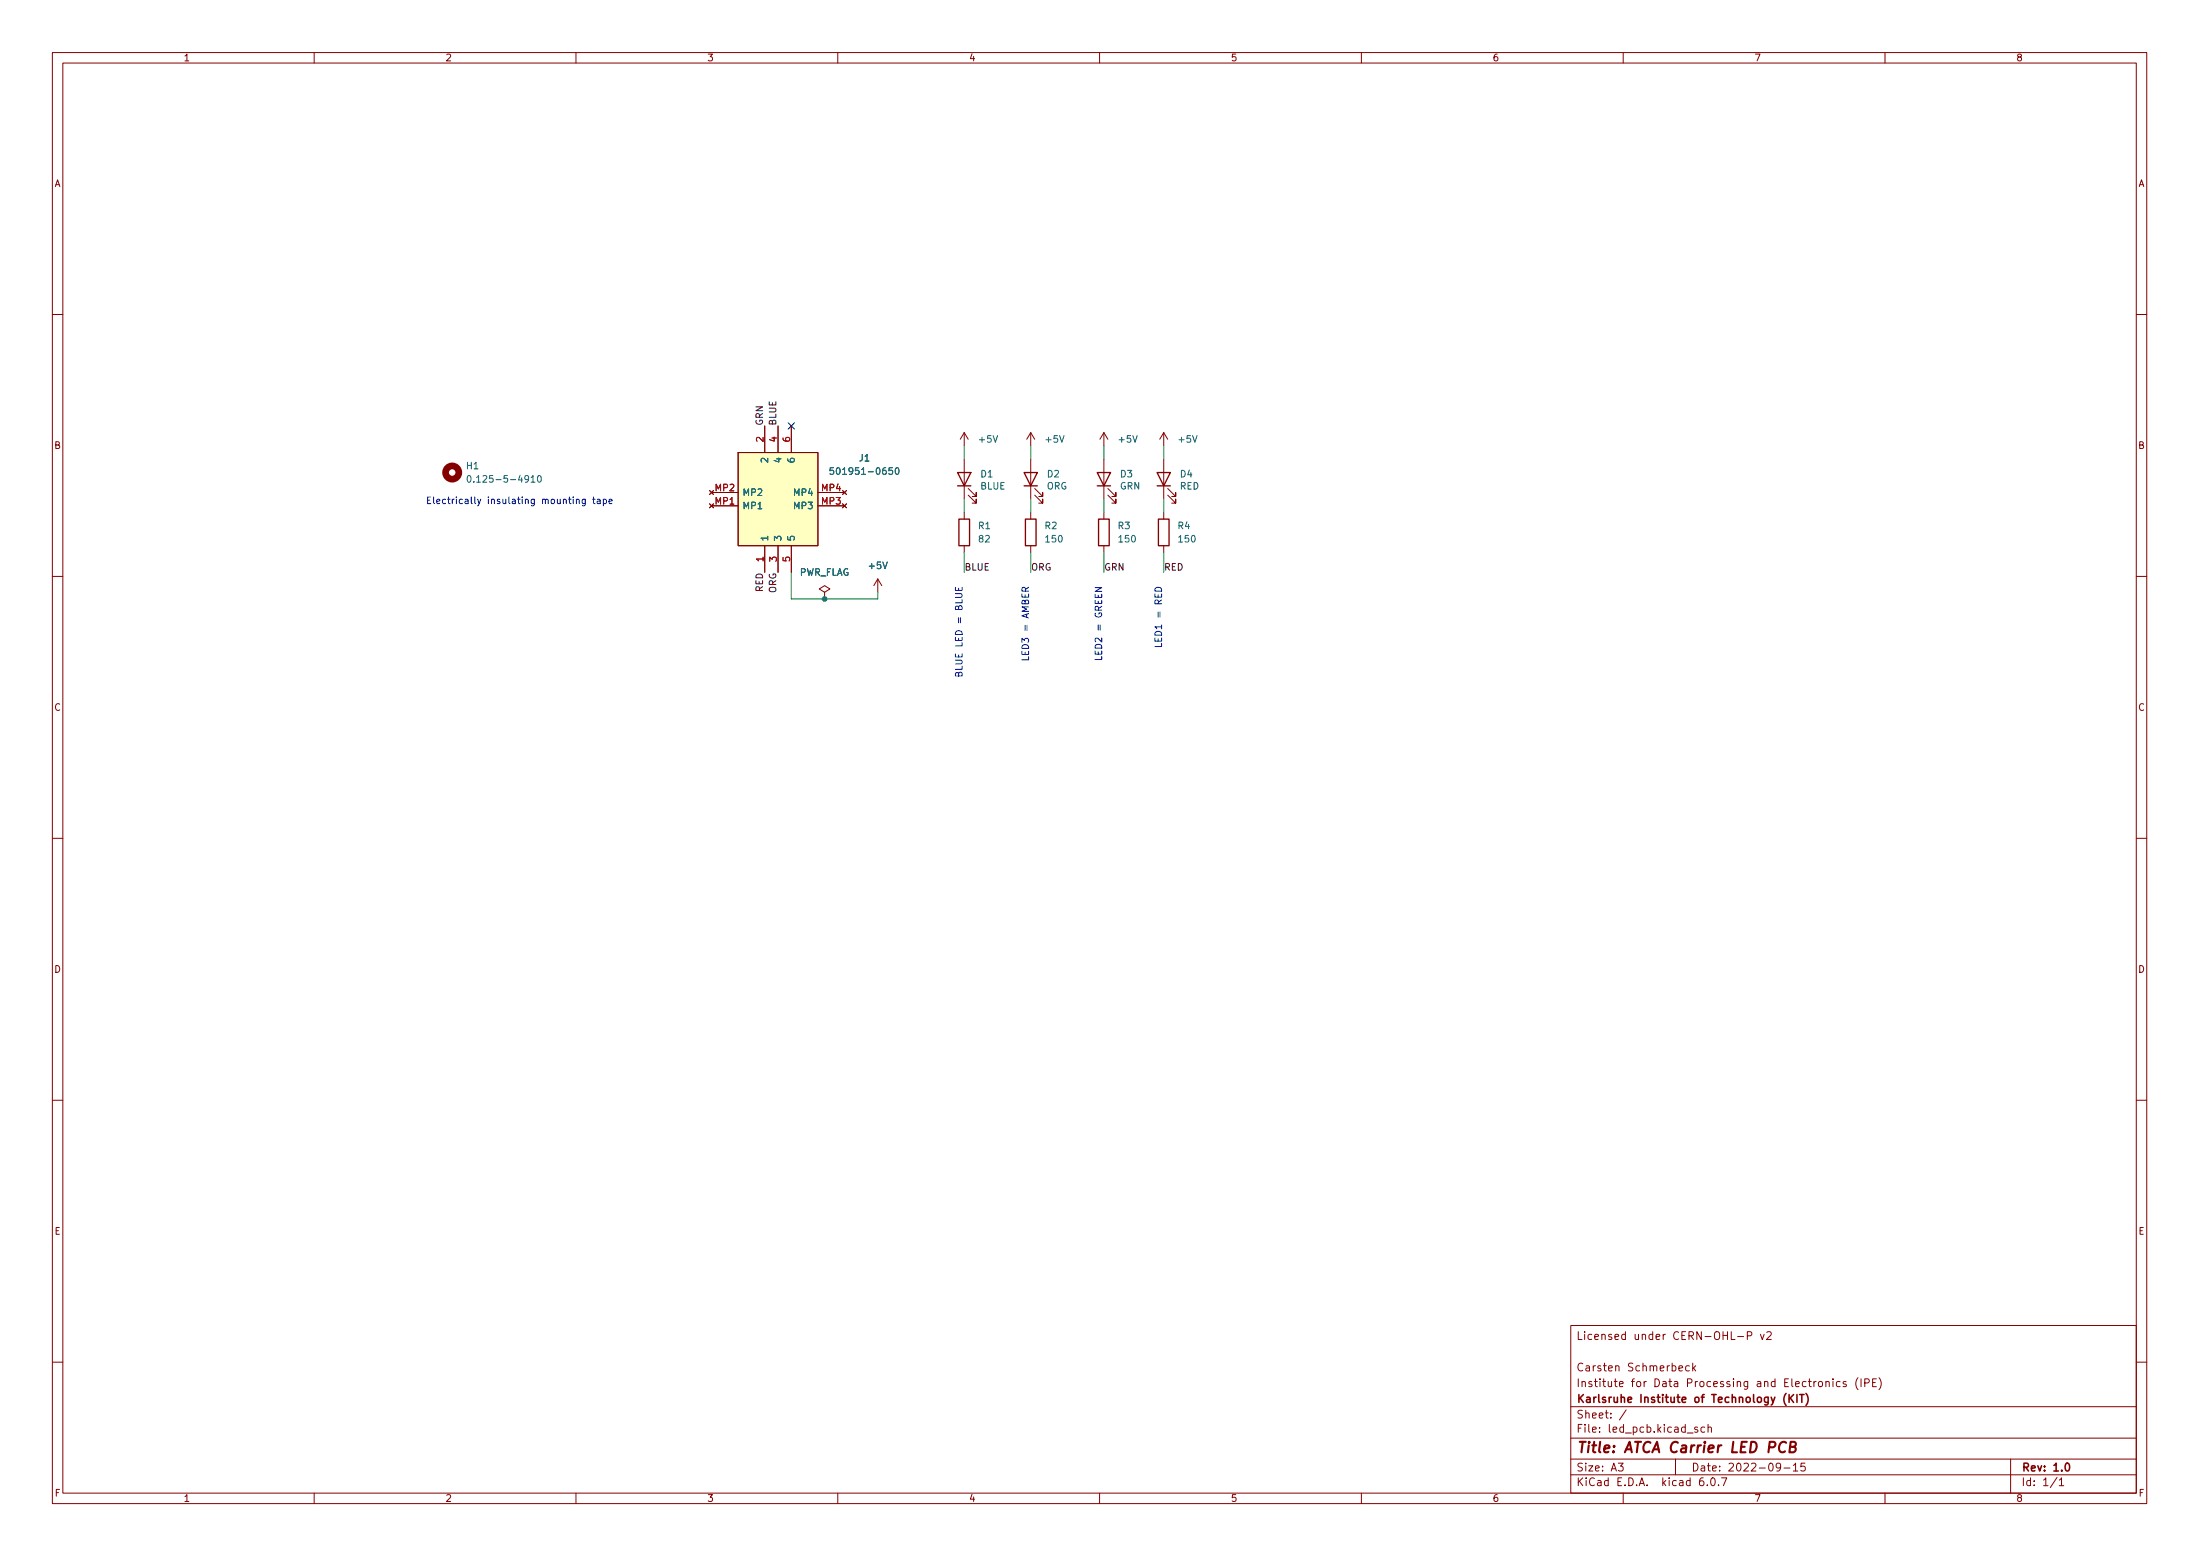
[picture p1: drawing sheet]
<svg xmlns="http://www.w3.org/2000/svg" width="420mm" height="297mm" viewBox="0 0 420 297" stroke-linecap="round" stroke-linejoin="round" font-family="sans-serif">
<g fill="none" stroke="#840000" stroke-width=".19">
<path d="M10 10h400v277h-400zM12 12h396v273h-396zM60 10v2M110 10v2M160 10v2M210 10v2M260 10v2M310 10v2M360 10v2M10 60h2M408 60h2M135.5 96.2l.8 .7"/>
<path d="M135.5 93.6l.8 .8M135.9 96.6h5.1M135.9 94h5.1M136.3 96.2l-.8 .7M136.3 93.6l-.8 .8M141 86.4h15.2v17.8h-15.2zM146 81.3v5.1M148.6 81.3v5.1M151.1 81.3v5.1M156.2 96.6h5.1M156.2 94h5.1M160.9 96.2l.8 .7"/>
<path d="M160.9 93.6l.8 .8M161.7 96.2l-.8 .7M161.7 93.6l-.8 .8M184.1 82.6v2.5M184.1 87.7v7.6M184.1 97.8v1.3M184.1 82.6l-.7 1.3M184.1 82.6l.8 1.3M184.9 94.5l1.5 1.5v-.7v.7h-.7M184.9 93.3l1.5 1.5v-.8v.8h-.7M196.8 82.6l-.7 1.3M196.8 82.6v2.5"/>
<path d="M196.8 87.7v7.6M196.8 97.8v1.3M196.8 82.6l.8 1.3M197.6 94.5l1.5 1.5v-.7v.7h-.7M197.6 93.3l1.5 1.5v-.8v.8h-.7M210.8 82.6v2.5M210.8 87.7v7.6M210.8 97.8v1.3M210.8 82.6l-.7 1.3M210.8 82.6l.8 1.3M211.6 94.5l1.5 1.5v-.7v.7h-.8M211.6 93.3l1.5 1.5v-.8v.8h-.8"/>
<path d="M222.2 82.6l-.7 1.3M222.2 82.6v2.5M222.2 87.7v7.6M222.2 97.8v1.3M222.2 82.6l.8 1.3M223 94.5l1.5 1.5v-.7v.7h-.7M223 93.3l1.5 1.5v-.8v.8h-.7M10 110h2M146 104.2v5.1M148.6 104.2v5.1M151.1 104.2v5.1M157.5 113.1l1-.7-1-.6-1 .6 1 .7v1.2"/>
<path d="M157.5 114.3h.1M167.6 110.5l-.7 1.3M167.6 110.5v2.6M167.6 110.5l.8 1.3M184.1 104.2v1.2M196.8 104.2v1.2M210.8 104.2v1.2M222.2 104.2v1.2M408 110h2M10 160h2M408 160h2M10 210h2"/>
<path d="M408 210h2M300 253h108v32h-108zM331.9 255.1h1.1M333.7 255l.7-.1 .2-.2-.1-.3-.2-.2h-.6v1.5M336.2 254.7l.4 1 .3-1M337.4 254.4l.6-.2 .2 .2 .1 .2-.9 1.1h.9M10 260h2M300 278.5h108M300 274.5h108M300 268.5h108M309.1 279.3h.9l-.5 .6 .4 .1v.7l-.2 .1-.6-.1M310.6 269.1l-1.3 2"/>
<path d="M320 278.5v3M320.6 261.2l.8-.1-.1-.3-.4-.1-.3 .2 .1 .7h.6M322.2 273.6h1.2M322.6 260.8l-.4-.1-.3 .3 .2 .6h.5M323.3 260.2v1.5M323.4 261.1l.4 .6M323.8 260.7l-.5 .6M324.2 272.5l-.4-.1-.2 .2 .1 .2 .5 .2v.3h-.6M325.6 272.5l-.5-.1-.2 .3 .1 .6h.6M326.2 272.6l.2-.2 .4 .1v.9M326.2 271.9v1.5M340.1 280l-.3 .2h-.3l-.3-.2 .2-.6 .4-.1 .2 .2a.99 .99 0 0 1-.4 1.3h-.2"/>
<path d="M342.5 279.7l.4-.4v1.5M344.7 279.3h-.7l-.1 .7 .2-.1 .5 .1 .2 .2-.1 .5-.2 .1-.6-.1M347.4 263.8l.4-.1 .3 .3v.4l-.3 .3-.4-.1-.1-.2zM348.7 263.9l.2-.2 .4 .1 .1 .9M348.7 263.7v1M350.1 263.2v.2M350.1 263.7v1M351.4 263.8l-.4-.1-.3 .3 .2 .6h.5M352.6 263.8l-.4-.1-.2 .2 .1 .2 .5 .2v.3h-.6M354.9 263a1.72 1.72 0 0 0 0 2.3M355.4 263.2v1.5M356.1 264l.7-.1 .2-.2-.1-.3-.2-.2h-.6v1.5"/>
<path d="M357.6 263.9h.5M358.4 263.2h-.8v1.5h.8M358.9 263a1.72 1.72 0 0 1 0 2.3M384 278.5v6.5M408 260h2M60 285v2M110 285v2M160 285v2M210 285v2M260 285v2M300 281.5h108M310 285v2"/>
<path d="M325.3 282.1a.59 .59 0 0 0-.7 .7v.5l.1 .2 .4 .1 .3-.1v-.5l-.1-.2-.4-.1-.3 .3M326.1 283.5v.1M326.8 282.3l.3-.2a.8 .8 0 0 1 .5 .8 .8 .8 0 0 1-.5 .7l-.3-.1-.1-.5zM328.2 283.5v.1M328.8 282.1h1l-.7 1.5M340.7 280.2h1.2M342.5 280.8h.9M360 285v2M392.9 282l-1.3 2M393.3 282.5l.4-.4v1.5M393.3 283.6h.8"/>
</g>
<path d="M341.1 266a1.73 1.73 0 0 0 0 2.3M341.7 266.2v1.5M341.9 266.9l.6 .8M342.5 266.2l-.8 .9M343.2 266.2v1.5M343.7 266.2h.8M344.1 266.2v1.5M344.9 266a1.73 1.73 0 0 1 0 2.3M394.6 279.4l.2-.1a.8 .8 0 0 1 .5 .8 .8 .8 0 0 1-.5 .7 1 1 0 0 1-.2-1.4z" fill="none" stroke="#840000" stroke-width=".3"/>
<path d="M341.1 275.4a.88 .88 0 0 0-1 0 .88 .88 0 0 0-.4 1 .69 .69 0 0 0 .4 .8 .69 .69 0 0 0 .8-.1M341.9 276.2l.8-.1a.46 .46 0 0 0 .3-.5 .46 .46 0 0 0-.3-.4h-.7l-.3 2h.8a.53 .53 0 0 0 .4-.5 .53 .53 0 0 0-.4-.5" fill="none" stroke="#840000" stroke-width=".4"/>
<circle cx="86.4" cy="90.2" r="1.27" fill="none" stroke="#840000" stroke-width="1.3"/>
<path d="M89.4 90.8h.1a.68 .68 0 0 1 .5 .6 .68 .68 0 0 1-.5 .7 .84 .84 0 0 1-.1-1.3zM90.5 91.9v.2M101.4 92.1h.8M102.8 90.8h.1a.68 .68 0 0 1 .5 .6 .68 .68 0 0 1-.5 .7 .84 .84 0 0 1-.1-1.3zM159.2 89.3h-.6l-.1 .6 .2-.1h.4l.1 .2v.4l-.2 .2-.5-.2M171.1 89.3h.2a.68 .68 0 0 1 .4 .6 .68 .68 0 0 1-.4 .7 .84 .84 0 0 1-.2-1.3z" fill="none" stroke="#006464" stroke-width=".19"/>
<path d="M182.9 90.2h2.5l-1.3 2.5zM182.9 92.7h2.5M183.1 99.1h2.1v5.1h-2.1zM195.6 90.2h2.5l-1.3 2.5zM195.6 92.7h2.5M195.8 99.1h2.1v5.1h-2.1zM209.5 90.2h2.6l-1.3 2.5zM209.5 92.7h2.6M209.8 99.1h2v5.1h-2zM221 90.2h2.5l-1.3 2.5zM221 92.7h2.5M221.2 99.1h2.1v5.1h-2.1z" fill="none" stroke="#840000" stroke-width=".25"/>
<path d="M141 86.4h15.2v17.8h-15.2z" fill="#ffffc2" stroke="#ffffc2" stroke-width=".19"/>
<g fill="none" stroke="#0000c2" stroke-width=".19">
<path d="M110.1 95.4l.2-.1 .3 .1v.7M110.1 95.3v.8M111.8 95.3v1l-.3 .3-.3-.1M111.8 95.4l-.4-.1-.2 .2 .1 .6h.5M113.2 95.3h.5M113.3 94.9v1.1l.4 .1M114.1 95.4h.5v.7M114.6 95.6l-.4 .1-.2 .1 .2 .3h.4M115.2 95.4l.4-.1 .2 .2-.1 .6h-.5M115.2 95.3v1.3M116.3 95.7l.6-.1v-.2l-.4-.1-.2 .2 .1 .6h.5M183.1 128.6l.2-.3 .3 .1 .1 .2v.4h-1.2l.1-.6 .4 .1 .1 .5"/>
<path d="M196.4 125.4v.6h-1.2M210.4 125.3v.6h-1.3M221.8 122.8v.6h-1.2"/>
</g>
<g fill="none" stroke="#009600" stroke-width=".19">
<path d="M184.1 85.1v2.6M184.1 95.3v2.5M196.8 85.1v2.6M196.8 95.3v2.5M210.8 85.1v2.6M210.8 95.3v2.5M222.2 85.1v2.6M222.2 95.3v2.5M151.1 109.3v5h16.5v-1.2M184.1 105.4v3.9M196.8 105.4v3.9M210.8 105.4v3.9"/>
<path d="M222.2 105.4v3.9"/>
</g>
<path d="M150.5 80.7l1.2 1.2M151.7 80.7l-1.2 1.2" fill="none" stroke="#000084" stroke-width=".19"/>
<circle cx="157.5" cy="114.3" r=".46" fill="#009600" stroke="#009600" stroke-width=".19"/>
<text font-size="2.8" fill="#840000" x="301" y="277.3">Title: ATCA Carrier LED PCB</text>
<g font-size="2.1" fill="#840000">
<text x="301" y="255.8">Licensed under CERN-OHL-P v2</text>
<text x="301" y="261.8">Carsten Schmerbeck</text>
<text x="301" y="267.8">Karlsruhe Institute of Technology (KIT)</text>
<text x="301" y="264.8">Institute for Data Processing and Electronics (IPE)</text>
<text x="301" y="273.5">File: led_pcb.kicad_sch</text>
<text x="301" y="270.8">Sheet: /</text>
<text x="301" y="280.9">Size: A3</text>
<text x="323" y="280.9">Date: 2022-09-15</text>
<text x="386" y="280.9">Rev: 1.0</text>
<text x="301" y="283.7">KiCad E.D.A. kicad 6.0.7</text>
<text x="386" y="283.7">Id: 1/1</text>
</g>
<g font-size="1.8" fill="#840000">
<text x="35" y="11.7">1</text>
<text x="85" y="11.7">2</text>
<text x="135" y="11.7">3</text>
<text x="185" y="11.7">4</text>
<text x="235" y="11.7">5</text>
<text x="285" y="11.7">6</text>
<text x="335" y="11.7">7</text>
<text x="385" y="11.7">8</text>
<text x="10.3" y="35.7">A</text>
<text x="408.3" y="35.7">A</text>
<text x="10.3" y="85.7">B</text>
<text x="408.3" y="85.7">B</text>
<text x="10.3" y="135.7">C</text>
<text x="408.3" y="135.7">C</text>
<text x="10.3" y="185.7">D</text>
<text x="408.3" y="185.7">D</text>
<text x="10.4" y="235.7">E</text>
<text x="408.4" y="235.7">E</text>
<text x="10.4" y="285.7">F</text>
<text x="35" y="286.7">1</text>
<text x="85" y="286.7">2</text>
<text x="135" y="286.7">3</text>
<text x="185" y="286.7">4</text>
<text x="235" y="286.7">5</text>
<text x="285" y="286.7">6</text>
<text x="335" y="286.7">7</text>
<text x="385" y="286.7">8</text>
<text x="408.4" y="285.7">F</text>
</g>
<g font-size="1.8" fill="#0f0f0f">
<text x="145.7" y="81.3" transform="rotate(-90 145.7 81.3)">GRN</text>
<text x="148.2" y="81.3" transform="rotate(-90 148.2 81.3)">BLUE</text>
<text x="145.7" y="113" transform="rotate(-90 145.7 113)">RED</text>
<text x="148.2" y="113.3" transform="rotate(-90 148.2 113.3)">ORG</text>
<text x="184.1" y="108.9">BLUE</text>
<text x="196.8" y="108.9">ORG</text>
<text x="210.8" y="108.9">GRN</text>
<text x="222.2" y="108.9">RED</text>
</g>
<g font-size="1.8" fill="#006464">
<text x="89.1" y="89.6">H1</text>
<text x="146.7" y="88.1" transform="rotate(-90 146.7 88.1)">2</text>
<text x="149.2" y="88.1" transform="rotate(-90 149.2 88.1)">4</text>
<text x="151.8" y="88.1" transform="rotate(-90 151.8 88.1)">6</text>
<text x="164.1" y="88.1">J1</text>
<text x="187.1" y="84.5">+5V</text>
<text x="199.8" y="84.5">+5V</text>
<text x="213.8" y="84.5">+5V</text>
<text x="225.2" y="84.5">+5V</text>
<text x="91" y="92.1">0.125-5-4910</text>
<text x="141.7" y="94.7">MP2</text>
<text x="151.8" y="94.7">MP4</text>
<text x="159.9" y="90.6">501951-0650</text>
<text x="187.2" y="93.4">BLUE</text>
<text x="187.3" y="91.1">D1</text>
<text x="199.8" y="93.4">ORG</text>
<text x="200" y="91.1">D2</text>
<text x="213.9" y="93.4">GRN</text>
<text x="214" y="91.1">D3</text>
<text x="225.3" y="93.4">RED</text>
<text x="225.4" y="91.1">D4</text>
<text x="141.7" y="97.2">MP1</text>
<text x="151.8" y="97.2">MP3</text>
<text x="186.9" y="101">R1</text>
<text x="199.6" y="101">R2</text>
<text x="213.5" y="101">R3</text>
<text x="225" y="101">R4</text>
<text x="146.7" y="103.4" transform="rotate(-90 146.7 103.4)">1</text>
<text x="149.2" y="103.4" transform="rotate(-90 149.2 103.4)">3</text>
<text x="151.8" y="103.4" transform="rotate(-90 151.8 103.4)">5</text>
<text x="187" y="103.5">82</text>
<text x="199.8" y="103.5">150</text>
<text x="213.8" y="103.5">150</text>
<text x="225.2" y="103.5">150</text>
<text x="152.5" y="109.9">PWR_FLAG</text>
<text x="166" y="108.6">+5V</text>
</g>
<g font-size="1.8" fill="#a90000">
<text x="145.8" y="84.3" transform="rotate(-90 145.8 84.3)">2</text>
<text x="148.3" y="84.3" transform="rotate(-90 148.3 84.3)">4</text>
<text x="150.9" y="84.3" transform="rotate(-90 150.9 84.3)">6</text>
<text x="136.6" y="93.8">MP2</text>
<text x="156.9" y="93.8">MP4</text>
<text x="136.6" y="96.3">MP1</text>
<text x="156.9" y="96.3">MP3</text>
<text x="145.8" y="107.2" transform="rotate(-90 145.8 107.2)">1</text>
<text x="148.3" y="107.2" transform="rotate(-90 148.3 107.2)">3</text>
<text x="150.9" y="107.2" transform="rotate(-90 150.9 107.2)">5</text>
</g>
<g font-size="1.8" fill="#0000c2">
<text x="81.3" y="96.2">Electrically insulating mounting tape</text>
<text x="196.5" y="124.8" transform="rotate(-90 196.5 124.8)">LED3 = AMBER</text>
<text x="210.5" y="124.6" transform="rotate(-90 210.5 124.6)">LED2 = GREEN</text>
<text x="221.9" y="122.1" transform="rotate(-90 221.9 122.1)">LED1 = RED</text>
<text x="183.8" y="127.5" transform="rotate(-90 183.8 127.5)">BLUE LED = BLUE</text>
</g>
</svg>
